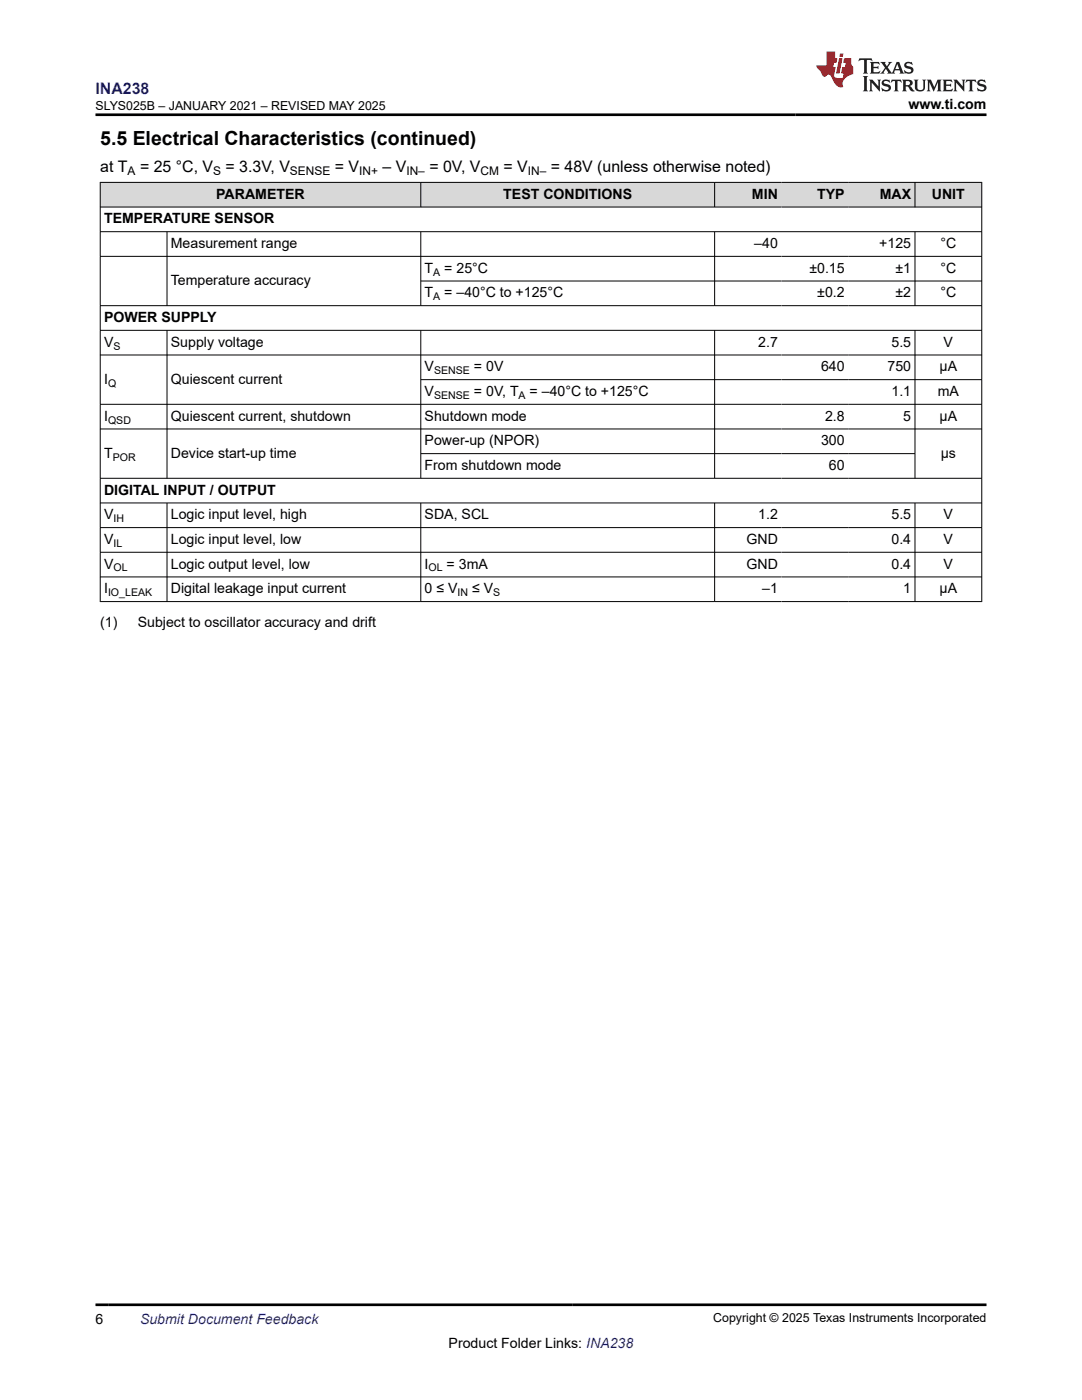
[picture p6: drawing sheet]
<svg xmlns="http://www.w3.org/2000/svg" width="216mm" height="279mm" viewBox="0 0 216 279" stroke-linecap="round" stroke-linejoin="round" font-family="sans-serif">
<g fill="#d8d8d8">
<path d="M20 36.4h175.9v4.9h-175.9z" fill-rule="evenodd"/>
<path d="M20.1 36.5h63.8v4.8h-63.8z" fill-rule="evenodd"/>
<path d="M84 36.5h58.5v4.8h-58.5z" fill-rule="evenodd"/>
<path d="M142.7 36.5h13.2v4.8h-13.2z" fill-rule="evenodd"/>
<path d="M155.9 36.5h13.3v4.8h-13.3z" fill-rule="evenodd"/>
<path d="M169.2 36.5h13.3v4.8h-13.3z" fill-rule="evenodd"/>
<path d="M182.6 36.5h13.2v4.8h-13.2z" fill-rule="evenodd"/>
</g>
<g fill="none" stroke="#000" stroke-width=".2">
<path d="M19.9 36.4h176.1M20 36.3v83.8M84 36.3v5.1M142.6 36.3v5.1M182.6 36.3v5.1M195.9 36.3v83.8M19.9 41.3h176.1M19.9 46.2h176.1M19.9 51.2h176.1M33.3 46.2v14.9M84 46.2v14.9M84 56.1h112"/>
<path d="M142.6 46.2v14.9M182.6 46.2v14.9M19.9 65.9h176.1M19.9 70.8h176.1M33.3 65.9v29.6M84 65.9v29.6M84 75.8h112M142.6 65.9v29.6M182.6 65.9v29.6M196 61h-176.1M19.9 80.7h176.1M19.9 85.6h176.1"/>
<path d="M19.9 95.5h176.1M84 90.5h98.6M19.9 100.4h176.1M19.9 105.3h176.1M19.9 110.2h176.1M19.9 115.1h176.1M33.3 100.4v19.7M84 100.4v19.7M142.6 100.4v19.7M182.6 100.4v19.7M19.9 120.1h176.1"/>
</g>
<path d="M171.5 11.6l-.2 .6 .5-.2h.6v.1v2.2l-.2 .4h1l-.2-.4v-2.2v-.1h.5l.6 .2-.2-.6zM173.6 12.4l.2 .3v1.6l-.2 .4h1.9l.1-.6a1.08 1.08 0 0 1-1.3 .2v-.7h.6l.4 .2v-.7l-.4 .2h-.6v-.5l.2-.2a1 1 0 0 1 1 .3l-.1-.5zM175.7 12.4l.9 1.1-1 1.2h.9l-.2-.2 .5-.8 .4 .8-.2 .2h1.6l-.2-.2 .2-.5h.9l.1 .5-.1 .2h.9l-.2-.4-.8-1.9h-.5l-.9 2.1-.9-1.1 .9-1h-.8l.2 .2-.4 .6-.4-.6 .2-.2zM179 12.8l.4 1h-.7zM180.7 12.5a.65 .65 0 0 0-.2 .7 .65 .65 0 0 0 .6 .5l.6 .1 .1 .3a.79 .79 0 0 1-.7 .4 .79 .79 0 0 1-.7-.5l.1 .7 .2-.1a.93 .93 0 0 0 1.1 0 .93 .93 0 0 0 .4-.9 1.46 1.46 0 0 0-1.2-.6l-.1-.3a1.09 1.09 0 0 1 1.2 .2l-.2-.6-.1 .1-.5-.2zM172.2 15.2l.2 .4v2.2l-.2 .4h1l-.2-.4v-2.2l.2-.4zM173.4 15.9l.2 .4v1.5l-.2 .4h.8l-.3-.4 .1-1.3 1.6 1.8v-2l.2-.4h-.7l.1 .2 .1 1.1-1.2-1.3zM176.2 16a.65 .65 0 0 0-.2 .8 .65 .65 0 0 0 .6 .4l.6 .2 .1 .2a.79 .79 0 0 1-.7 .4 .79 .79 0 0 1-.7-.5l.1 .7 .2-.1a.93 .93 0 0 0 1.1 .1 .93 .93 0 0 0 .4-1 1.46 1.46 0 0 0-1.2-.5l-.1-.4a1.09 1.09 0 0 1 1.2 .2l-.1-.6-.2 .1-.5-.1zM177.9 15.9l-.1 .6a.63 .63 0 0 1 .8-.3v1.6l-.3 .4h1l-.2-.4v-1.6a.66 .66 0 0 1 .8 .3l-.1-.6zM180 15.9l.2 .4v1.5l-.2 .4h1l-.2-.2-.1-.7h.5l.1 .2a.79 .79 0 0 0 1.2 .6l-1-.9a.61 .61 0 0 0 .6-.6 .61 .61 0 0 0-.5-.7zM180.8 16.2h.1a.47 .47 0 0 1 .5 .1 .47 .47 0 0 1 .1 .5l-.1 .1-.7 .1zM182.3 15.9l.2 .2a2.27 2.27 0 0 0 .4 2 1.04 1.04 0 0 0 1.7-.7v-1.3l.2-.2h-.8l.2 .4v1.1a.6 .6 0 0 1-.6 .6 .6 .6 0 0 1-.6-.6v-1.1l.3-.4zM184.9 15.9l.2 .4v1.5l-.2 .4h.8l-.3-.4v-1.4l.9 1.9 .9-1.9v1.4l-.3 .4h1l-.2-.4v-1.5l.2-.4h-.8l-.7 1.5-.6-1.5zM188.1 15.9l.2 .4v1.5l-.2 .4h1.9l.1-.6a1.09 1.09 0 0 1-1.3 .2v-.7h.6l.4 .2v-.6l-.4 .2h-.6v-.6l.2-.1a1.01 1.01 0 0 1 1 .3l-.1-.6zM190.2 15.9l.3 .4v1.5l-.3 .4h.8l-.2-.4v-1.3l1.6 1.8v-2l.2-.4h-.7l.2 .2v1.1l-1.2-1.3zM192.8 15.9l-.1 .6a.63 .63 0 0 1 .8-.3v1.6l-.3 .4h1l-.2-.4v-1.6a.66 .66 0 0 1 .8 .3l-.1-.6zM195.2 16a.65 .65 0 0 0-.2 .8 .65 .65 0 0 0 .6 .4l.6 .2 .2 .2a.79 .79 0 0 1-.7 .4 .79 .79 0 0 1-.7-.5l.1 .7 .2-.1a.93 .93 0 0 0 1 .1 .93 .93 0 0 0 .5-1 1.46 1.46 0 0 0-1.3-.5v-.4a1.09 1.09 0 0 1 1.2 .2l-.2-.6-.2 .1-.5-.1z" fill="#231f20"/>
<path d="M164.9 10.3v2.7h-2l.1 .4 .8 1a.95 .95 0 0 0 1 .9 .59 .59 0 0 1 .5-.4 .59 .59 0 0 1 .5 .3l.4 .8a1.59 1.59 0 0 0 2.1 1.4 1.61 1.61 0 0 1 1-2.3l1-.3-.1-1.5a1.59 1.59 0 0 1-.3-1.7h-1.5l-.2 .9h.6l-.2 .9h-.5l-.2 .9v.3l.4 .1-.1 .9h-.7a.73 .73 0 0 1-1-.7l.3-1.5h-.5l.1-.9h.5l.2-.9h-.5v-1.3zM167.4 11.6l-.6 3.1h.7l.6-3.1zM167.6 10.7l-.1 .6h.7l.1-.6z" fill="#ed1c24"/>
<path d="M19 22.9h177.8M19 260.4h177.8" fill="none" stroke="#000" stroke-width=".53"/>
<text font-size="3.9" x="20" y="28.8">5.5 Electrical Characteristics (continued)</text>
<text font-size="3.2" fill="#00f" x="19" y="18.7">INA238</text>
<g font-size="3.2">
<text x="20" y="34.3">at T</text>
<text x="27.9" y="34.3">= 25 °C, V</text>
<text x="45" y="34.3">= 3.3V, V</text>
<text x="66.8" y="34.3">= V</text>
<text x="76.3" y="34.3">– V</text>
<text x="85.7" y="34.3">= 0V, V</text>
<text x="100.5" y="34.3">= V</text>
<text x="109.9" y="34.3">= 48V (unless otherwise noted)</text>
</g>
<g font-size="2.8">
<text x="181.3" y="21.8">www.ti.com</text>
<text x="43.2" y="39.7">PARAMETER</text>
<text x="100.4" y="39.7">TEST CONDITIONS</text>
<text x="150" y="39.7">MIN</text>
<text x="163.1" y="39.7">TYP</text>
<text x="175.5" y="39.7">MAX</text>
<text x="185.9" y="39.7">UNIT</text>
<text x="20.8" y="44.6">TEMPERATURE SENSOR</text>
<text x="34.1" y="49.5">Measurement range</text>
<text x="150.5" y="49.5">–40</text>
<text x="175.4" y="49.5">+125</text>
<text x="187.7" y="49.5">°C</text>
<text x="34.1" y="56.9">Temperature accuracy</text>
<text x="84.7" y="54.4">T</text>
<text x="84.7" y="59.4">T</text>
<text x="88.7" y="54.4">= 25°C</text>
<text x="88.7" y="59.4">= –40°C to +125°C</text>
<text x="161.5" y="54.4">±0.15</text>
<text x="163.1" y="59.4">±0.2</text>
<text x="178.7" y="54.4">±1</text>
<text x="178.7" y="59.4">±2</text>
<text x="187.7" y="54.4">°C</text>
<text x="187.7" y="59.4">°C</text>
<text x="20.8" y="64.3">POWER SUPPLY</text>
<text x="20.8" y="69.2">V</text>
<text x="34.1" y="69.2">Supply voltage</text>
<text x="151.3" y="69.2">2.7</text>
<text x="177.9" y="69.2">5.5</text>
<text x="188.3" y="69.2">V</text>
<text x="20.8" y="76.6">I</text>
<text x="34.1" y="76.6">Quiescent current</text>
<text x="84.7" y="74.1">V</text>
<text x="94.6" y="74.1">= 0V</text>
<text x="163.8" y="74.1">640</text>
<text x="177.1" y="74.1">750</text>
<text x="187.5" y="74.1">µA</text>
<text x="20.8" y="84">I</text>
<text x="34.1" y="84">Quiescent current, shutdown</text>
<text x="84.7" y="79">V</text>
<text x="84.7" y="84">Shutdown mode</text>
<text x="94.6" y="79">= 0V, T</text>
<text x="105.7" y="79">= –40°C to +125°C</text>
<text x="164.6" y="84">2.8</text>
<text x="177.9" y="79">1.1</text>
<text x="180.2" y="84">5</text>
<text x="187.1" y="79">mA</text>
<text x="187.5" y="84">µA</text>
<text x="84.7" y="88.9">Power-up (NPOR)</text>
<text x="163.8" y="88.9">300</text>
<text x="20.8" y="91.3">T</text>
<text x="34.1" y="91.3">Device start-up time</text>
<text x="84.7" y="93.8">From shutdown mode</text>
<text x="165.4" y="93.8">60</text>
<text x="187.7" y="91.3">µs</text>
<text x="20.8" y="98.7">DIGITAL INPUT / OUTPUT</text>
<text x="20.8" y="103.6">V</text>
<text x="34.1" y="103.6">Logic input level, high</text>
<text x="84.7" y="103.6">SDA, SCL</text>
<text x="151.3" y="103.6">1.2</text>
<text x="177.9" y="103.6">5.5</text>
<text x="188.3" y="103.6">V</text>
<text x="20.8" y="108.6">V</text>
<text x="20.8" y="113.5">V</text>
<text x="34.1" y="108.6">Logic input level, low</text>
<text x="34.1" y="113.5">Logic output level, low</text>
<text x="84.7" y="113.5">I</text>
<text x="89.1" y="113.5">= 3mA</text>
<text x="148.9" y="108.6">GND</text>
<text x="148.9" y="113.5">GND</text>
<text x="177.9" y="108.6">0.4</text>
<text x="177.9" y="113.5">0.4</text>
<text x="188.3" y="108.6">V</text>
<text x="188.3" y="113.5">V</text>
<text x="20.8" y="118.4">I</text>
<text x="34.1" y="118.4">Digital leakage input current</text>
<text x="84.7" y="118.4">0 ≤ V</text>
<text x="94.2" y="118.4">≤ V</text>
<text x="152.1" y="118.4">–1</text>
<text x="180.2" y="118.4">1</text>
<text x="187.5" y="118.4">µA</text>
<text x="20" y="125.2">(1)</text>
<text x="27.5" y="125.2">Subject to oscillator accuracy and drift</text>
<text x="19" y="264.2">6</text>
<text x="89.5" y="269">Product Folder Links: INA238</text>
</g>
<text font-size="2.8" fill="#00f" x="27.9" y="264.2">Submit Document Feedback</text>
<g font-size="2.5">
<text x="19" y="21.9">SLYS025B – JANUARY 2021 – REVISED MAY 2025</text>
<text x="142.3" y="263.9">Copyright © 2025 Texas Instruments Incorporated</text>
</g>
<g font-size="2.4">
<text x="25.5" y="34.9">A</text>
<text x="42.5" y="34.9">S</text>
<text x="57.9" y="34.9">SENSE</text>
<text x="71.7" y="34.9">IN+</text>
<text x="81.1" y="34.9">IN–</text>
<text x="95.9" y="34.9">CM</text>
<text x="105.3" y="34.9">IN–</text>
</g>
<g font-size="2.1">
<text x="86.5" y="55">A</text>
<text x="86.5" y="59.9">A</text>
<text x="22.6" y="69.8">S</text>
<text x="21.6" y="77.1">Q</text>
<text x="86.6" y="74.7">SENSE</text>
<text x="86.6" y="79.6">SENSE</text>
<text x="103.5" y="79.6">A</text>
<text x="21.6" y="84.5">QSD</text>
<text x="22.5" y="91.9">POR</text>
<text x="22.6" y="104.2">IH</text>
<text x="22.6" y="109.1">IL</text>
<text x="21.6" y="119">IO_LEAK</text>
<text x="22.6" y="114.1">OL</text>
<text x="85.5" y="114.1">OL</text>
<text x="91.3" y="119">IN</text>
<text x="98.4" y="119">S</text>
</g>
</svg>
